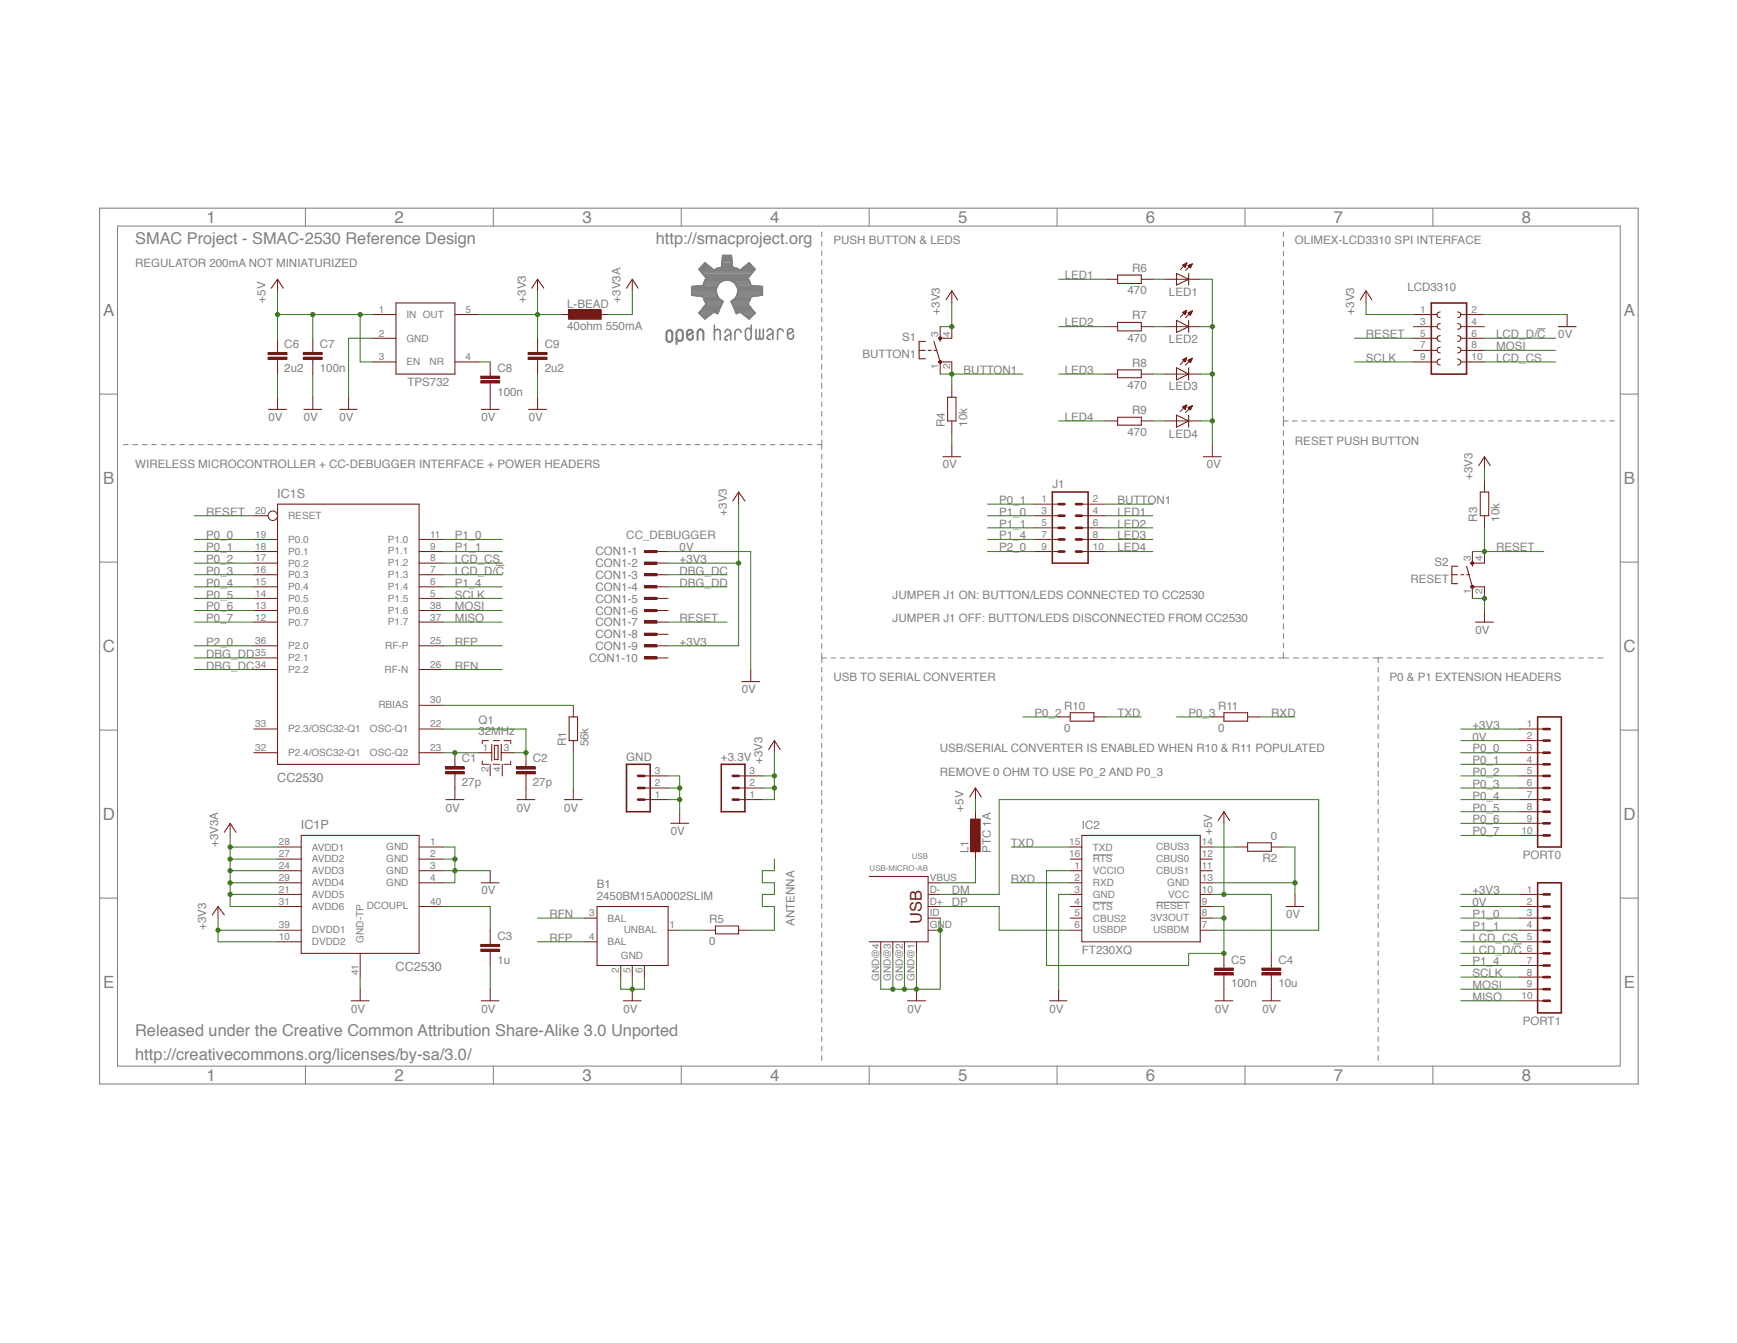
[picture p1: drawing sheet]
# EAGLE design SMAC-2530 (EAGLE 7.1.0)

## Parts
+3.3V  MA03-1  [MA03-1]
B1  2450BM15A0002SLIM  [2450BM15A0002-SLIM]
C1  27p  C-EUC0603K  [C0603K]
C2  27p  C-EUC0603K  [C0603K]
C3  1u  C-EUC0603K  [C0603K]
C4  10u  C-EUC0603K  [C0603K]
C5  100n  C-EUC0603K  [C0603K]
C6  2u2  C-EUC0603K  [C0603K]
C7  100n  C-EUC0603K  [C0603K]
C8  100n  C-EUC0603K  [C0603K]
C9  2u2  C-EUC0603K  [C0603K]
CON1  CC_DEBUGGER  2510-  [PAK100/2500-10]
GND  MA03-1  [MA03-1]
IC1  CC2530  [QFN50P600X600X100-41N]
IC2  FT230XQ  [QFN16]
IC3  TPS732XX  [SOT23]
J1  MA05-2  [MA05-2]
L1  PTC 1A  L-EUL0603K  [L0603K]
L-BEAD  40ohm 550mA  L-EUL0603K  [L0603K]
LCD3310  FE05-2  [FE05-2]
LED1  LEDCHIP-LED0805  [CHIP-LED0805]
LED2  LEDCHIP-LED0805  [CHIP-LED0805]
LED3  LEDCHIP-LED0805  [CHIP-LED0805]
LED4  LEDCHIP-LED0805  [CHIP-LED0805]
PORT0  MA10-1  [MA10-1]
PORT1  MA10-1  [MA10-1]
Q1  32MHz  FA-128  [FA-128]
R1  56k  R-EU_R0603K  [R0603K]
R2  0  R-EU_R0603K  [R0603K]
R3  10k  R-EU_R0603K  [R0603K]
R4  10k  R-EU_R0603K  [R0603K]
R5  0  R-EU_R0603K  [R0603K]
R6  470  R-EU_R0603K  [R0603K]
R7  470  R-EU_R0603K  [R0603K]
R8  470  R-EU_R0603K  [R0603K]
R9  470  R-EU_R0603K  [R0603K]
R10  0  R-EU_R0603K  [R0603K]
R11  0  R-EU_R0603K  [R0603K]
S1  BUTTON1  ALCOSWITCH-SMD  [ALCOSWITCH-SMD]
S2  RESET  ALCOSWITCH-SMD  [ALCOSWITCH-SMD]
USB  USB-MICRO-AB  USB-OTG_SHIELD  [USB-UAB-S1]

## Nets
0V: B1.2(GND) B1.5(GND) B1.6(GND) C1.2 C2.2 C3.2 C4.2 C5.2 C6.2 C7.2 C8.2 C9.2 CON1.1 GND.1 GND.2 GND.3 IC1.1(GND) IC1.2(GND) IC1.3(GND) IC1.4(GND) IC1.41(GND-TP) IC2.3(GND) IC2.13(GND) IC3.2(GND) LCD3310.2 LED1.C LED2.C LED3.C LED4.C PORT0.2 PORT1.2 R1.1 R2.1 R4.1 R5.2 S2.1(P) S2.2(P1) USB.GND USB.GND@1(GND) USB.GND@2(GND) USB.GND@3(GND) USB.GND@4(GND) USB.ID
+3V3: +3.3V.1 +3.3V.2 +3.3V.3 C9.1 CON1.2 CON1.9 IC1.10(DVDD2) IC1.39(DVDD1) IC3.5(OUT) L-BEAD.1 LCD3310.1 PORT0.1 PORT1.1 R3.2 S1.3(S) S1.4(S1)
+3V3A: IC1.21(AVDD5) IC1.24(AVDD3) IC1.27(AVDD2) IC1.28(AVDD1) IC1.29(AVDD4) IC1.31(AVDD6) L-BEAD.2
+5V: C4.1 C6.1 C7.1 IC2.10(VCC) IC3.1(IN) IC3.3(EN) L1.1
BUTTON1: J1.2 R4.2 S1.1(P) S1.2(P1)
DBG_DC: CON1.3 IC1.34(P2.2)
DBG_DD: CON1.4 IC1.35(P2.1)
DM: IC2.7(USBDM) USB.D-
DP: IC2.6(USBDP) USB.D+
LCD_CS: IC1.8(P1.2) LCD3310.10 PORT1.5
LCD_D/!C: IC1.7(P1.3) LCD3310.6 PORT1.6
LED1: J1.4 R6.2
LED2: J1.6 R7.2
LED3: J1.8 R8.2
LED4: J1.10 R9.2
MISO: IC1.37(P1.7) PORT1.10
MOSI: IC1.38(P1.6) LCD3310.8 PORT1.9
N$1: C3.1 IC1.40(DCOUPL)
N$2: L1.2 USB.VBUS
N$3: C2.1 IC1.22(OSC-Q1) Q1.3
N$4: C1.1 IC1.23(OSC-Q2) Q1.1
N$5: IC1.30(RBIAS) R1.2
N$6: B1.1(UNBAL) R5.1
N$7: IC2.14(CBUS3) R2.2
N$8: C8.1 IC3.4(NR)
N$9: LED1.A R6.1
N$10: LED2.A R7.1
N$11: LED3.A R8.1
N$12: LED4.A R9.1
P0_0: IC1.19(P0.0) PORT0.3
P0_1: IC1.18(P0.1) J1.1 PORT0.4
P0_2: IC1.17(P0.2) PORT0.5 R10.1
P0_3: IC1.16(P0.3) PORT0.6 R11.1
P0_4: IC1.15(P0.4) PORT0.7
P0_5: IC1.14(P0.5) PORT0.8
P0_6: IC1.13(P0.6) PORT0.9
P0_7: IC1.12(P0.7) PORT0.10
P1_0: IC1.11(P1.0) J1.3 PORT1.3
P1_1: IC1.9(P1.1) J1.5 PORT1.4
P1_4: IC1.6(P1.4) J1.7 PORT1.7
P2_0: IC1.36(P2.0) J1.9
RESET: CON1.7 IC1.20(RESET) LCD3310.5 R3.1 S2.3(S) S2.4(S1)
RFN: B1.3(BAL) IC1.26(RF-N)
RFP: B1.4(BAL) IC1.25(RF-P)
RXD: IC2.2(RXD) R11.2
SCLK: IC1.5(P1.5) LCD3310.9 PORT1.8
TXD: IC2.15(TXD) R10.2
VIO: C5.1 IC2.1(VCCIO) IC2.8(3V3OUT) IC2.9(!RESET)
Unconnected: CON1.5 CON1.6 CON1.8 CON1.10 IC1.32(P2.4/OSC32-Q1) IC1.33(P2.3/OSC32-Q1) IC2.4(!CTS) IC2.5(CBUS2) IC2.11(CBUS1) IC2.12(CBUS0) IC2.16(!RTS) LCD3310.3 LCD3310.4 LCD3310.7 Q1.2 Q1.4

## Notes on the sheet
- SMAC Project - SMAC-2530 Reference Design | PUSH BUTTON & LEDS | OLIMEX-LCD3310 SPI INTERFACE
- REGULATOR 200mA NOT MINIATURIZED
- RESET PUSH BUTTON
- WIRELESS MICROCONTROLLER + CC-DEBUGGER INTERFACE + POWER HEADERS
- JUMPER J1 ON: BUTTON/LEDS CONNECTED TO CC2530
- JUMPER J1 OFF: BUTTON/LEDS DISCONNECTED FROM CC2530
- USB TO SERIAL CONVERTER | P0 & P1 EXTENSION HEADERS
- USB/SERIAL CONVERTER IS ENABLED WHEN R10 & R11 POPULATED
- REMOVE 0 OHM TO USE P0_2 AND P0_3
- ANTENNA
- Released under the Creative Common Attribution Share-Alike 3.0 Unported
- http://creativecommons.org/licenses/by-sa/3.0/
